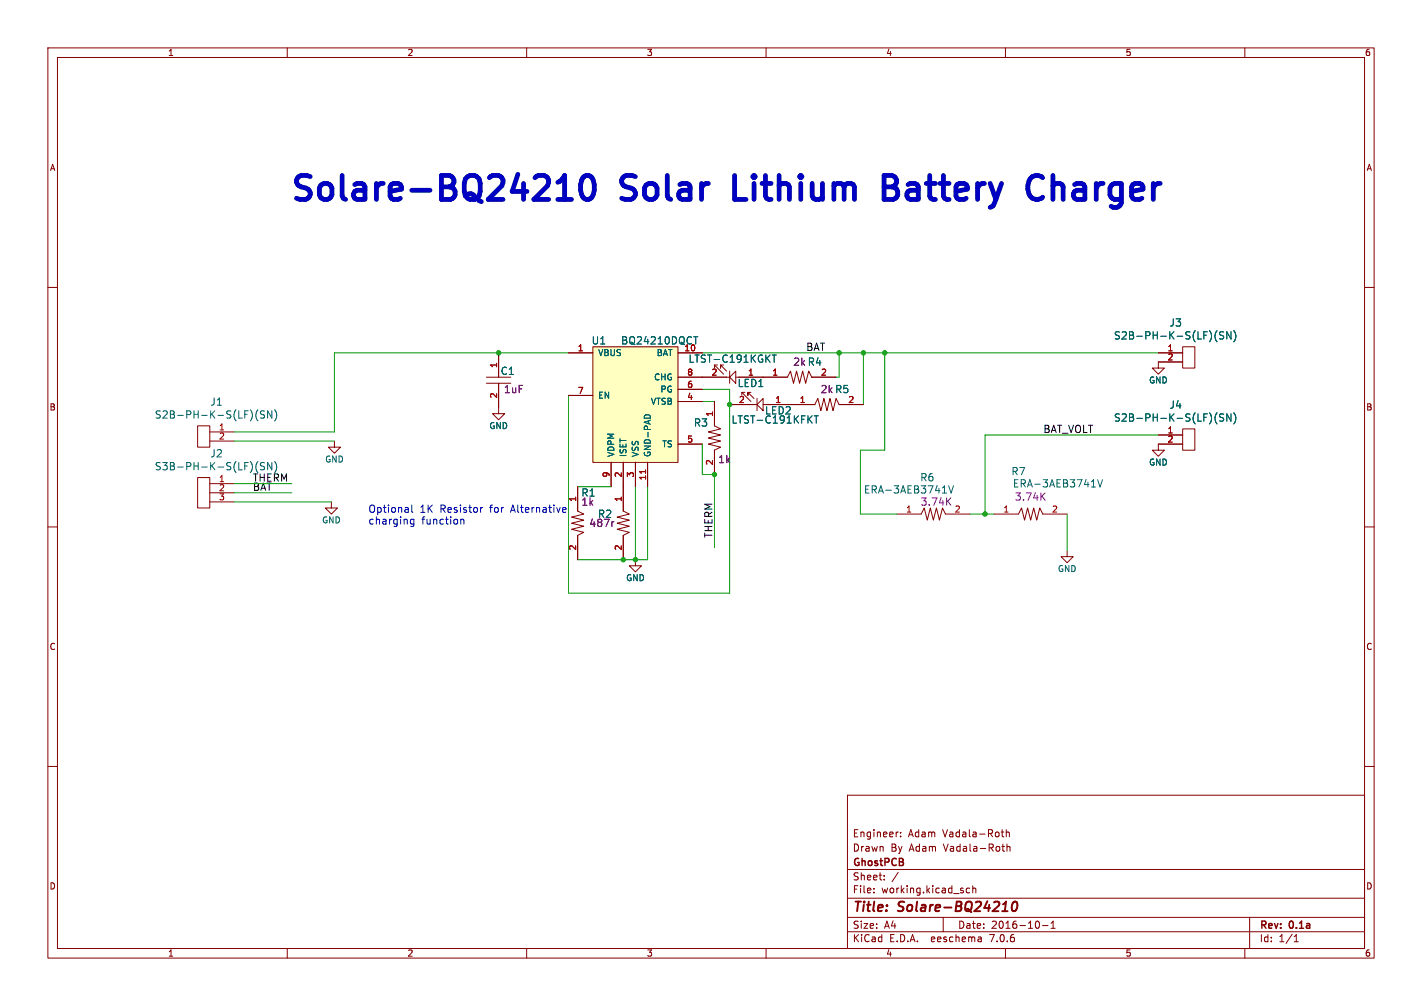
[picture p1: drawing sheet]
<svg xmlns="http://www.w3.org/2000/svg" width="297mm" height="210mm" viewBox="0 0 297 210" stroke-linecap="round" stroke-linejoin="round" font-family="sans-serif">
<g fill="none" stroke="#840000" stroke-width=".21">
<path d="M10 10h277v190h-277zM12 12h273v186h-273zM60 10v2M110 10v2M160 10v2M210 10v2M260 10v2M10 60h2M285 60h2M101.6 78.7h5.1M104.1 73.7v5M118.7 73.7h5.1"/>
<path d="M123.8 72.4h17.8v24.1h-17.8zM141.6 78.7h10.8M141.6 73.7h5.1M149.2 76.8v-.6l1.9 1.9M151.1 76.2h-.6v.6v-.6l1.3 1.3M152.4 77.5v2.5M153.7 77.5v2.5l-1.3-1.3zM154.3 78.7h10.2l.6-1.2 .6 2.5 .7-2.5 .6 2.5 .6-2.5 .7 2.5 .6-2.5 .6 1.2h5.1M241.9 73.7h5.1M247 72.4h2.6v4.4h-2.6zM247 75.6h-5.1v1.2h1.3l-1.3 1.3-1.2-1.3h1.2M41.3 88.9h2.5v4.4h-2.5z"/>
<path d="M41.3 99.7h2.5v6.3h-2.5zM43.8 90.2h5.1M43.8 92.1h5.1M69.8 92.1v1.2h1.3l-1.3 1.3-1.2-1.3h1.2M101.6 80h5.1M104.1 80v6.4h1.3l-1.3 1.2-1.2-1.2h1.2M118.7 82.6h5.1M127.6 96.5v5.1M130.2 96.5v10.2l1.2 .6-2.5 .7 2.5 .6-2.5 .6 2.5 .7-2.5 .6 2.5 .6-1.2 .7v5M132.7 96.5v5.1M135.3 96.5v5.1M141.6 83.8h5.1"/>
<path d="M141.6 92.7h5.1M141.6 81.3h5.1M149.2 83.8v5.1l1.3 .6-2.5 .7 2.5 .6-2.5 .6 2.5 .7-2.5 .6 2.5 .6-1.3 .7v5.1M152.4 84.5h5.7M154.9 81.9l1.9 1.9M154.9 81.9h.7M154.9 81.9v.7M156.8 81.9h-.6v.7v-.7l1.3 1.3M158.1 84.5l1.3-1.3v2.5zM158.1 83.2v2.5M160 84.5h10.2l.6-1.3 .6 2.5 .7-2.5 .6 2.5 .7-2.5 .6 2.5 .6-2.5 .7 1.3h5M241.9 90.8h5.1"/>
<path d="M247 89.5h2.6v4.5h-2.6zM247 92.7h-5.1v1.3h1.3l-1.3 1.3-1.2-1.3h1.2M10 110h2M43.8 101h5.1M43.8 102.9h5.1M43.8 104.8h5.1M69.2 104.8v1.2h1.3l-1.3 1.3-1.3-1.3h1.3M120.6 101.6v5.1l1.3 .6-2.5 .7 2.5 .6-2.5 .6 2.5 .7-2.5 .6 2.5 .6-1.3 .7v5M132.7 116.8v1.3h1.3l-1.3 1.3-1.3-1.3h1.3M187.3 107.3h5.1l.6-1.3 .7 2.6 .6-2.6 .6 2.6 .7-2.6 .6 2.6 .6-2.6 .7 1.3h5.1M207.6 107.3h5.1l.7-1.3 .6 2.6 .6-2.6 .7 2.6 .6-2.6 .6 2.6 .7-2.6 .6 1.3h5.1M222.9 114.9v1.3h1.3l-1.3 1.3-1.3-1.3h1.3"/>
<path d="M285 110h2M10 160h2M285 160h2M177 166h108v32h-108zM187.5 173.7h.1M188.1 174.6v.1M188.1 173.8v.1M209.1 173.7h.6M209.2 176.7h.6M209.3 173.2v1.3l.4 .2M209.5 177.5l.3 .2M210.2 173.8l.2-.1 .3 .1 .1 .9"/>
<path d="M210.2 173.2v1.5M210.3 176.8l.2-.1 .4 .1 .1 .9M210.3 176.2v1.5M60 198v2M110 198v2M160 198v2M177 194.5h108M177 191.5h108M177 187.5h108M177 181.5h108M182.5 186.3v.1M182.5 185.5v.1"/>
<path d="M184.7 183.6v.1M184.7 182.8v.1M187.6 182.1l-1.3 2M197 191.5v3M202.5 185.5l-.4-.1-.3 .3 .2 .6h.5M203.2 185.5l.2-.1 .3 .1 .1 .9M203.2 184.9v1.5M204.9 195.7l.1 .9M205 196.5l-.2 .1M205 196h-.2M210 198v2M216.7 192.3a.94 .94 0 0 1 0 1.5"/>
<path d="M217.7 193.2h1.2M219.5 193.8h.9M219.5 192.7l.5-.4v1.5M260 198v2M261 191.5v6.5M270.3 196.6h.9M270.3 195.5l.4-.4v1.5"/>
</g>
<path d="M209.3 190.2h1.1M211.6 188.4l.5-.2a1.19 1.19 0 0 1-.4 2l-.3-.2a1.69 1.69 0 0 1 .2-1.6z" fill="none" stroke="#840000" stroke-width=".4"/>
<g fill="none" stroke="#006464" stroke-width=".21">
<path d="M144.9 70.3h.8M161.3 74.1h.8M161.7 74.1v1.5M254.2 69a1.75 1.75 0 0 0 0 2.4M255.6 69.3h-.6l-.3 .2 .2 .4 .6 .3v.4l-.2 .2-.6-.1M257.1 69.3v1.5l-.9-1.5v1.5M257.7 69a1.74 1.74 0 0 1 0 2.4M53.9 85.5a1.75 1.75 0 0 0 0 2.4M53.9 96.3a1.77 1.77 0 0 0-.1 2.3M55.3 85.8h-.6l-.3 .3 .1 .3 .7 .3v.4l-.2 .2-.6-.1M55.3 96.6h-.6l-.3 .2 .1 .4 .7 .3v.4l-.2 .2-.6-.1M56.8 85.8v1.5l-.9-1.5v1.5"/>
<path d="M56.8 96.6v1.5l-.9-1.5v1.5M57.4 85.5a1.75 1.75 0 0 1 0 2.4M57.4 96.3a1.77 1.77 0 0 1 0 2.3M134.6 86.8l.5-.2 .7 .2M170.1 86.8h.8M170.5 86.8v1.5M254.2 86.2a1.75 1.75 0 0 0 0 2.3M255.6 86.5l-.6-.1-.3 .3 .2 .3 .6 .3v.5l-.2 .1-.6-.1M257.1 86.4v1.5l-.9-1.5v1.5M257.7 86.2a1.74 1.74 0 0 1 0 2.3M196.8 102.9h.9M198.1 101.4l.5 1.5 .6-1.5"/>
<path d="M227.9 101.7h.9M229.3 100.1l.5 1.6 .5-1.6"/>
</g>
<path d="M128.1 108.9h.1M197.9 104.6l.7 .9M198.6 103.9l-.9 .9M217.6 103.6l.7 .8M218.3 102.9l-.9 .9" fill="none" stroke="#840084" stroke-width=".21"/>
<path d="M123.8 72.4h17.8v24.1h-17.8z" fill="#ffffc2" stroke="#ffffc2" stroke-width=".21"/>
<path d="M134.8 98.1v.7" fill="none" stroke="#a90000" stroke-width=".21"/>
<path d="M116.5 38.1l.5-.3 .9-1.2v5M122 36.9a1.19 1.19 0 0 1 1.9 .7 3.9 3.9 0 0 1-.5 3.8 1.19 1.19 0 0 1-1.9-.7 3.9 3.9 0 0 1 .5-3.8zM153.4 36.6v5h2.4M184.6 39h1.7M186.3 39l.7 .2M187 37.1l-.7-.5h-1.7v5h2l.4-.2M187 38.5l-.7 .5M217.8 37.1a1.73 1.73 0 0 0-2.9 .7M116.5 41.6h2.9M214.9 40.4a1.73 1.73 0 0 0 2.9 .8" fill="none" stroke="#0000c2" stroke-width="1"/>
<path d="M86 105.4v1.3l.2 .3M86.4 108.4v1.2l-.2 .3-.4-.1M86.4 108.5l-.4-.1-.3 .3 .2 .6h.5M96.2 108.5l.3-.1 .3 .1 .1 .9M96.2 108.4v1M100.8 105.9l-.4 .2M117.6 106l.4-.1 .2 .4-.7 .1M117.6 106.9h.6" fill="none" stroke="#0000c2" stroke-width=".21"/>
<g fill="none" stroke="#009600" stroke-width=".21">
<path d="M118.7 73.7h-48.9v16.5h-20.9M146.7 73.7h95.2M175.3 73.7v5h-.7M180.3 73.7v10.8M184.8 73.7v20.3h-5.1v13.3h7.6M48.9 92.1h20.9M146.7 92.7v6.4h2.5v15.2M146.7 83.8h2.5M146.7 81.3h5.7v42.5h-33.7v-41.2M241.9 90.8h-36.2v16.5M48.9 102.9h12.1M48.9 101h12.1"/>
<path d="M48.9 104.8h20.3M120.6 101.6h7M132.7 101.6v15.2M135.3 101.6v15.2h-14.7M202.6 107.3h5M222.9 107.3v7.6"/>
</g>
<g fill="#009600" stroke="#009600" stroke-width=".21">
<circle cx="175.3" cy="73.7" r=".46"/>
<circle cx="180.3" cy="73.7" r=".46"/>
<circle cx="152.4" cy="84.5" r=".46"/>
<circle cx="184.8" cy="73.7" r=".46"/>
<circle cx="104.1" cy="73.7" r=".46"/>
<circle cx="205.7" cy="107.3" r=".46"/>
<circle cx="130.2" cy="116.8" r=".46"/>
<circle cx="132.7" cy="116.8" r=".46"/>
<circle cx="149.2" cy="99.1" r=".46"/>
</g>
<g font-size="7" fill="#0000c2">
<text x="60.3" y="42.3">Solare-BQ24210</text>
<text x="130.2" y="42.3">Solar</text>
<text x="155.6" y="42.3">Lithium</text>
<text x="188.8" y="42.3">Battery</text>
<text x="221.1" y="42.3">Charger</text>
</g>
<g font-size="2.8" fill="#840000">
<text x="178" y="190.9">Title:</text>
<text x="187.7" y="190.9">Solare-BQ24210</text>
</g>
<g font-size="2.1" fill="#006464">
<text x="232.6" y="71.1">S2B-PH-K-S(LF)(SN)</text>
<text x="244.2" y="68.4">J3</text>
<text x="123.5" y="72.1">U1</text>
<text x="129.6" y="72.1">BQ24210DQCT</text>
<text x="143.7" y="75.9">LTST-C191KGKT</text>
<text x="104.5" y="78.5">C1</text>
<text x="154" y="81">LED1</text>
<text x="32.2" y="87.6">S2B-PH-K-S(LF)(SN)</text>
<text x="43.9" y="84.9">J1</text>
<text x="144.8" y="89.3">R3</text>
<text x="152.7" y="88.6">LTST-C191KFKT</text>
<text x="159.7" y="86.7">LED2</text>
<text x="232.6" y="88.2">S2B-PH-K-S(LF)(SN)</text>
<text x="244.2" y="85.5">J4</text>
<text x="43.9" y="95.7">J2</text>
<text x="32.2" y="98.4">S3B-PH-K-S(LF)(SN)</text>
<text x="192.1" y="100.7">R6</text>
<text x="211.2" y="99.4">R7</text>
<text x="211.5" y="102">ERA-3AEB3741V</text>
<text x="121.3" y="103.9">R1</text>
<text x="180.4" y="103.2">ERA-3AEB3741V</text>
</g>
<g font-size="2.1" fill="#840084">
<text x="165.6" y="76.6">2k R4</text>
<text x="105.2" y="82.3">1uF</text>
<text x="171.3" y="82.3">2k R5</text>
<text x="149.9" y="96.9">1k</text>
<text x="121.3" y="105.8">1k</text>
<text x="192.2" y="105.8">3.74K</text>
<text x="211.9" y="104.7">3.74K</text>
<text x="123" y="110.2">487r</text>
<text x="124.8" y="108.3">R2</text>
</g>
<g font-size="2.1" fill="#0f0f0f">
<text x="168.3" y="73.3">BAT</text>
<text x="217.8" y="90.5">BAT_VOLT</text>
<text x="52.7" y="100.7">THERM</text>
<text x="52.7" y="102.6">BAT</text>
<text x="148.9" y="112.4" transform="rotate(-90 148.9 112.4)">THERM</text>
</g>
<g font-size="2.1" fill="#0000c2">
<text x="76.8" y="107.2">Optional</text>
<text x="87.7" y="107.2">1K</text>
<text x="91.9" y="107.2">Resistor</text>
<text x="102.5" y="107.2">for</text>
<text x="107" y="107.2">Alternative</text>
<text x="76.8" y="109.6">charging</text>
<text x="88" y="109.6">function</text>
</g>
<g font-size="2.1" fill="#840000">
<text x="178" y="178">Drawn</text>
<text x="178" y="175">Engineer:</text>
<text x="186" y="178">By</text>
<text x="189.7" y="175">Adam</text>
<text x="190" y="178">Adam</text>
<text x="197" y="175">Vadala-Roth</text>
<text x="197.3" y="178">Vadala-Roth</text>
<text x="178" y="184">Sheet:</text>
<text x="178" y="181.2">GhostPCB</text>
<text x="178" y="186.7">File:</text>
<text x="184.1" y="186.7">working.kicad_sch</text>
<text x="178" y="196.9">KiCad</text>
<text x="178" y="194.1">Size:</text>
<text x="184.7" y="194.1">A4</text>
<text x="185.7" y="196.9">E.D.A.</text>
<text x="194.6" y="196.9">eeschema</text>
<text x="200" y="194.1">Date:</text>
<text x="207" y="196.9">7.0.6</text>
<text x="207" y="194.1">2016-10-1</text>
<text x="263" y="194.3">Rev:</text>
<text x="263" y="196.9">Id:</text>
<text x="267.1" y="196.9">1/1</text>
<text x="269.4" y="194.3">0.1a</text>
</g>
<g font-size="1.8" fill="#840000">
<text x="35" y="11.9">1</text>
<text x="85" y="11.9">2</text>
<text x="135" y="11.9">3</text>
<text x="185" y="11.9">4</text>
<text x="235" y="11.9">5</text>
<text x="285" y="11.9">6</text>
<text x="10.3" y="35.9">A</text>
<text x="285.3" y="35.9">A</text>
<text x="10.3" y="85.9">B</text>
<text x="285.3" y="85.9">B</text>
<text x="10.3" y="135.9">C</text>
<text x="285.3" y="135.9">C</text>
<text x="10.3" y="185.9">D</text>
<text x="285.3" y="185.9">D</text>
<text x="35" y="199.9">1</text>
<text x="85" y="199.9">2</text>
<text x="135" y="199.9">3</text>
<text x="185" y="199.9">4</text>
<text x="235" y="199.9">5</text>
<text x="285" y="199.9">6</text>
</g>
<g font-size="1.8" fill="#a90000">
<text x="103.9" y="76.9" transform="rotate(-90 103.9 76.9)">1</text>
<text x="120.6" y="73.4">1</text>
<text x="142.8" y="73.4">10</text>
<text x="243.8" y="73.4">1</text>
<text x="243.8" y="75.3">2</text>
<text x="103.9" y="83.3" transform="rotate(-90 103.9 83.3)">2</text>
<text x="120.6" y="82.3">7</text>
<text x="143.4" y="83.6">4</text>
<text x="143.4" y="81">6</text>
<text x="143.4" y="78.5">8</text>
<text x="148.5" y="78.5">2</text>
<text x="156.1" y="78.5">1</text>
<text x="161.2" y="78.5">1</text>
<text x="171.4" y="78.5">2</text>
<text x="45.6" y="89.9">1</text>
<text x="149" y="87.1" transform="rotate(-90 149 87.1)">1</text>
<text x="154.2" y="84.2">2</text>
<text x="161.9" y="84.2">1</text>
<text x="166.9" y="84.2">1</text>
<text x="177.1" y="84.2">2</text>
<text x="45.6" y="91.8">2</text>
<text x="143.4" y="92.5">5</text>
<text x="243.8" y="90.6">1</text>
<text x="243.8" y="92.5">2</text>
<text x="45.6" y="100.7">1</text>
<text x="127.4" y="99.8" transform="rotate(-90 127.4 99.8)">9</text>
<text x="129.9" y="99.8" transform="rotate(-90 129.9 99.8)">2</text>
<text x="132.5" y="99.8" transform="rotate(-90 132.5 99.8)">3</text>
<text x="135" y="100.4" transform="rotate(-90 135 100.4)">11</text>
<text x="149" y="97.2" transform="rotate(-90 149 97.2)">2</text>
<text x="45.6" y="102.6">2</text>
<text x="45.6" y="104.5">3</text>
<text x="120.4" y="104.8" transform="rotate(-90 120.4 104.8)">1</text>
<text x="129.9" y="104.8" transform="rotate(-90 129.9 104.8)">1</text>
<text x="189.2" y="107.1">1</text>
<text x="199.3" y="107.1">2</text>
<text x="209.5" y="107.1">1</text>
<text x="219.6" y="107.1">2</text>
<text x="120.4" y="115" transform="rotate(-90 120.4 115)">2</text>
<text x="129.9" y="115" transform="rotate(-90 129.9 115)">2</text>
</g>
<g font-size="1.8" fill="#006464">
<text x="124.8" y="74.5">VBUS</text>
<text x="137.1" y="74.5">BAT</text>
<text x="124.8" y="83.4">EN</text>
<text x="136.5" y="79.6">CHG</text>
<text x="137.8" y="82.1">PG</text>
<text x="239.9" y="80.2">GND</text>
<text x="102.1" y="89.8">GND</text>
<text x="135.9" y="84.7">VTSB</text>
<text x="128.5" y="95.5" transform="rotate(-90 128.5 95.5)">VDPM</text>
<text x="131" y="95.5" transform="rotate(-90 131 95.5)">ISET</text>
<text x="133.6" y="95.5" transform="rotate(-90 133.6 95.5)">VSS</text>
<text x="136.1" y="95.5" transform="rotate(-90 136.1 95.5)">GND-PAD</text>
<text x="138.2" y="93.6">TS</text>
<text x="67.8" y="96.7">GND</text>
<text x="239.9" y="97.4">GND</text>
<text x="67.2" y="109.4">GND</text>
<text x="220.8" y="119.6">GND</text>
<text x="130.7" y="121.5">GND</text>
</g>
</svg>
